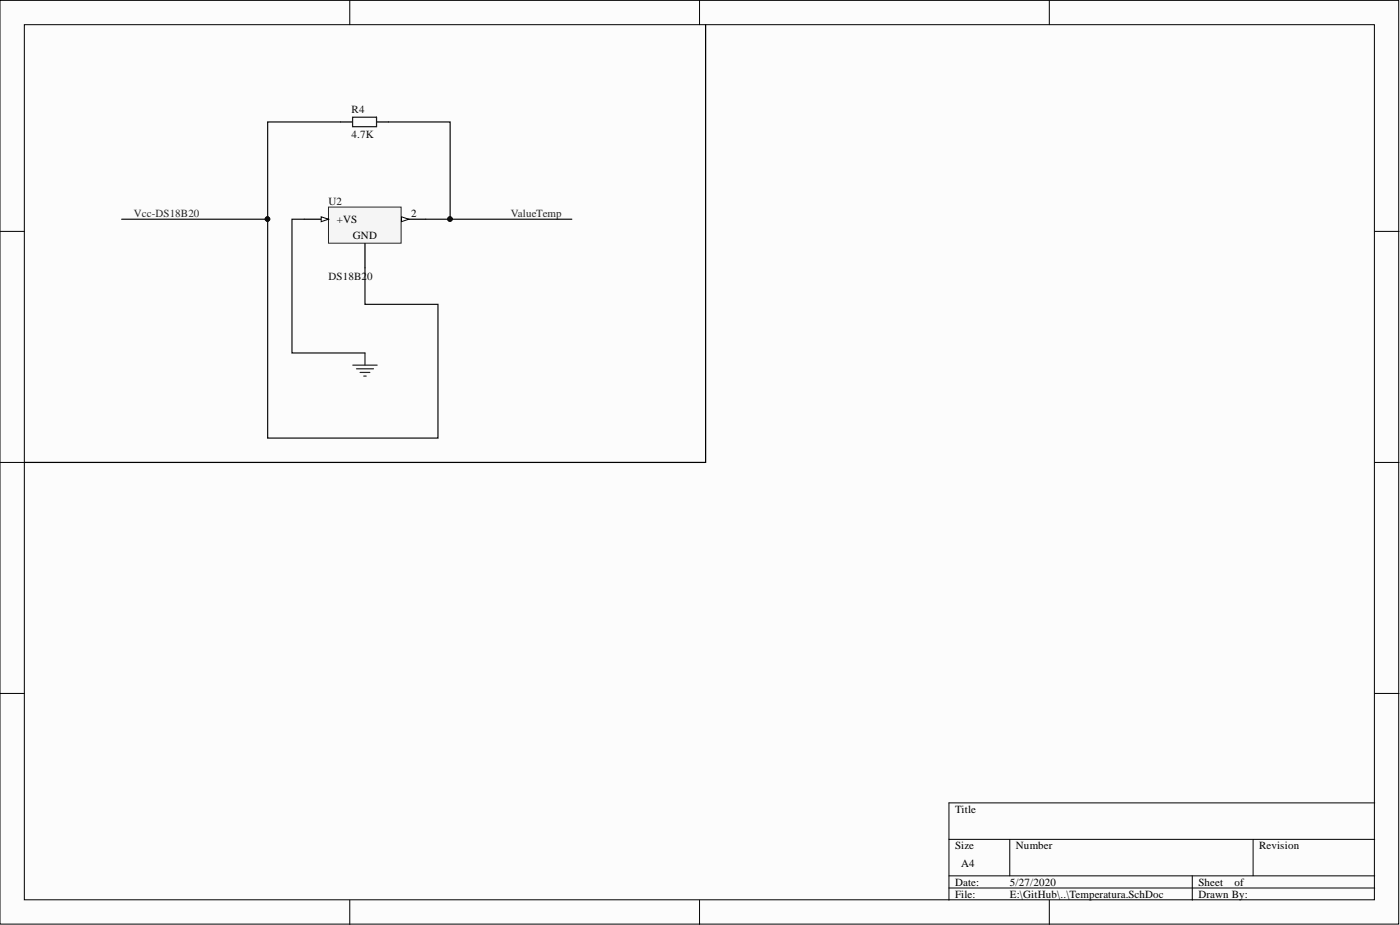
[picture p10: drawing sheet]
<svg xmlns="http://www.w3.org/2000/svg" width="292mm" height="193mm" viewBox="0 0 292 193" stroke-linecap="round" stroke-linejoin="round" font-family="sans-serif">
<g fill="#fcfcfc" stroke="#000" stroke-width=".21">
<path d="M0 .1h291.8v192.7h-291.8z"/>
<path d="M5.1 5.1h281.7v182.6h-281.7z"/>
</g>
<g fill="none" stroke="#000" stroke-width=".21">
<path d="M73 .1v5M146 .1v5M218.9 .1v5M0 48.3h5.1M286.8 48.3h5.1M0 96.5h5.1M286.8 96.5h5.1M0 144.7h5.1M286.8 144.7h5.1M198 175.1h88.8M210.7 175.1v7.6M261.4 175.1v7.6"/>
<path d="M286.8 167.5h-88.8v20.3M73 187.8v5.1M146 187.8v5.1M198 182.7h88.8M198 185.3h88.8M218.9 187.8v5.1M248.8 182.7v5.1"/>
</g>
<path d="M68.5 43.2h15.2v7.5h-15.2z" fill="#f5f5f5" stroke="#262626" stroke-width=".21"/>
<path d="M83.8 45.7h5" fill="none" stroke="#000" stroke-width=".25"/>
<path d="M83.8 45.2l1.5 .5-1.5 .5z" fill="#fcfcfc"/>
<path d="M83.8 45.2l1.5 .5-1.5 .5z" fill="none" stroke="#000" stroke-width=".21"/>
<path d="M63.5 45.7h5" fill="none" stroke="#000" stroke-width=".25"/>
<path d="M67 45.2l1.5 .5-1.5 .5z" fill="#fcfcfc"/>
<path d="M67 45.2l1.5 .5-1.5 .5z" fill="none" stroke="#000" stroke-width=".21"/>
<path d="M147.2 5.1v91.4h-142.1M71.1 25.4h2.5M78.6 25.4h2.5M76.2 50.8v5.1" fill="none" stroke="#000" stroke-width=".25"/>
<path d="M73.6 76.2h5.1M74.4 76.9h3.5M75.1 77.7h2.1M75.9 78.5h.5M76.2 73.6v2.6" fill="none" stroke="#262626" stroke-width=".25"/>
<path d="M73.6 24.5h5v1.9h-5z" fill="none" stroke="#151515" stroke-width=".25"/>
<path d="M71.1 25.4h-15.3v20.3h-30.4M81.1 25.4h12.8v20.3M55.8 45.7v45.7h35.6v-27.9h-15.2v-7.6M63.5 45.7h-2.6v27.9h15.3M88.8 45.7h30.5" fill="none" stroke="#0e0e0e" stroke-width=".25"/>
<g fill="#0e0e0e" stroke="#0e0e0e" stroke-width=".21">
<circle cx="55.8" cy="45.7" r=".47"/>
<circle cx="93.9" cy="45.7" r=".47"/>
</g>
<g font-size="2.3" fill="#0e0e0e">
<text x="73.4" y="23.7">R4</text>
<text x="73.4" y="28.7">4.7K</text>
<text x="68.5" y="42.7">U2</text>
<text x="68.5" y="58.4">DS18B2</text>
<text x="76.6" y="58.4">0</text>
</g>
<g font-size="2.3" fill="#262626">
<text x="27.9" y="45.2">Vcc-DS18B20</text>
<text x="106.6" y="45.2">ValueTemp</text>
</g>
<g font-size="2.3">
<text x="70.3" y="46.5">+VS</text>
<text x="85.8" y="45.2">2</text>
<text x="73.6" y="49.8">GND</text>
<text x="199.3" y="169.5">Title</text>
<text x="199.3" y="177.1">Size</text>
<text x="212" y="177.1">Number</text>
<text x="262.7" y="177.1">Revision</text>
<text x="199.3" y="184.7">Date:</text>
<text x="200.5" y="180.9">A4</text>
<text x="210.7" y="184.7">5/27/2020</text>
<text x="250" y="184.7">Sheet</text>
<text x="257.6" y="184.7">of</text>
<text x="199.3" y="187.3">File:</text>
<text x="210.7" y="187.3">E:\GitHub\..\Temperatura.SchDoc</text>
<text x="250" y="187.3">Drawn By:</text>
</g>
</svg>
